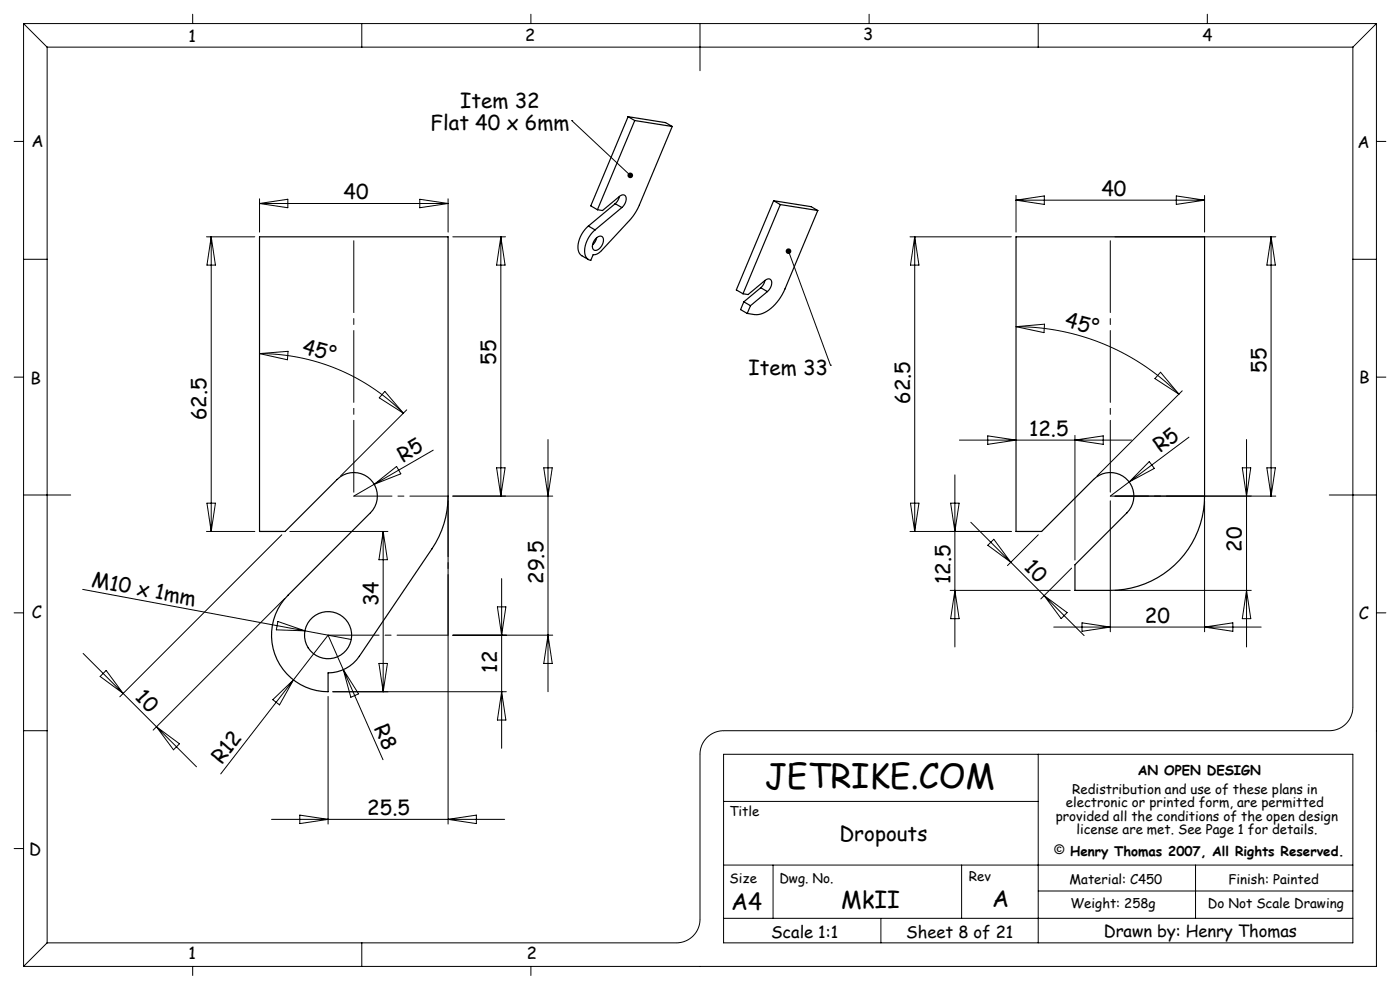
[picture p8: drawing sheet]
<svg xmlns="http://www.w3.org/2000/svg" width="297mm" height="210mm" viewBox="0 0 297 210" stroke-linecap="round" stroke-linejoin="round" font-family="sans-serif">
<g fill="none" stroke="#000" stroke-width=".21">
<path d="M5 5h287M5 5v200M5 5l5 5M10 10v190M10 10h277M40.9 3v2M76.7 5v5M112.6 3v2M148.5 5v10M184.4 3v2M220.3 5v5M256.1 3v2"/>
<path d="M287 10v140a5 5 0 0 1-5 5h-128.5a5 5 0 0 0-5 5v35a5 5 0 0 1-5 5h-133.5M292 5v200h-287M292 5l-5 5M3 30h2M121.3 25.6h.1M121.3 25.6l12.4 11.6M292 30h2M5 55h5M43.8 50.2h10.3M44.8 50.2l.9 6h-1.8zM44.8 50.2v62.5M55.1 42.2v7"/>
<path d="M55.1 43.2h40M55.1 43.2l6-.9v1.8zM89.1 42.3l6 .9-6 .9zM95.1 42.2v7M96.1 50.2h11.1M106.2 50.2l.9 6h-1.8zM106.2 50.2v55M167.3 53.3l8.9 24.2M193 50.2h21.5M194 50.2l.9 6h-1.8zM194 50.2v62.5M215.5 41.5v7.7"/>
<path d="M215.5 42.5h40M215.5 42.5l6-.9v1.8zM236.5 50.2h34.2M249.5 41.6l6 .9-6 .9zM255.5 41.5v7.7M269.7 50.2v55M269.7 50.2l.9 6h-1.8zM287 55h5M55.1 75a43.2 43.2 0 0 1 30.5 12.6M55.1 75l6-.5-.1 1.8zM176.2 77.5h.1M215.5 69.3a48.9 48.9 0 0 1 34.6 14.3"/>
<path d="M215.5 69.3l6.1-.5-.1 1.8zM246.2 79l3.9 4.6-5.1-3.3zM3 80h2M81.6 83l4 4.6-5.1-3.2zM86.3 86.9l-14.1 14.1M91.9 95.5l-16.8 9.7M105.3 99.2h1.8l-.9 6zM115.4 99.2h1.8l-.9 6zM116.3 93.2v53.5M203.5 93.4h36.5M209.5 92.5l6 .9-6 .9zM228 92.4v26.4"/>
<path d="M228 93.4l6-.9v1.8zM243.8 97.9l1.1 1.5-5.4 2.8zM250.8 82.9l-18.1 18.1M252.2 92.7l-12.7 9.5M263.5 99.2h1.8l-.9 6zM264.4 93.2v44M268.8 99.2h1.8l-.9 6zM292 80h2M5 105h10M43.8 112.7h10.3M43.9 106.7h1.8l-.9 6zM59.8 113.4l-34.4 34.4"/>
<path d="M61.5 112.7h20.8M79.4 102.7l4.7-3.8 .9 1.6zM81.3 112.7v34M81.3 112.7l.9 6h-1.8zM95.1 106.2v68.6M96.1 105.2h21.2M193 112.7h21.5M193.1 106.7h1.8l-.9 6zM201.7 106.7h1.8l-.9 6zM202.6 100.7v36.5M206 110.8l8.4 8.5M210.8 114.4l3.6 4.9-4.8-3.6z"/>
<path d="M214.4 119.3l15.6 15.5M220.3 113.4l-6.6 6.6M235.5 106.2v27.8M236.5 105.2h34.2M239.5 102.2l-4 3M255.5 106.2v27.8M282 105h10M3 130h2M17.5 125l57 10.7M17.6 138.6l15.6 15.6M59 131.8l5.7 2-6.1-.2zM60.4 127l-27.9 27.9"/>
<path d="M96.1 134.7h21.2M105.5 128.7h1.8l-.9 6zM106.4 122.7v36M116.3 134.7l.9 6h-1.8zM201.6 125.2h25.4M202.6 125.2l.9 6h-1.8zM221.5 126.3l4.9 3.6-1.3 1.3zM223.5 133h44M227.3 120.5l-6.5 6.5M229.5 132.1l6 .9-6 .9zM236.5 125.2h28.9M255.5 133l6-.9v1.8z"/>
<path d="M264.4 125.2l.9 6h-1.8zM292 130h2M5 155h5M22.5 142.2l3.6 4.9-4.9-3.6zM33.2 154.2l8.5 8.5M33.2 154.2l4.9 3.6-1.3 1.2zM57.9 148.4l4.4-4.2-3 5.3zM62.3 144.2l-15.5 20M62.3 144.2l7.3-9.5 11.6 26.5M69.6 147.7v27.1M70.6 146.7h36.8M72.8 142.1l3.3 5.1-1.7 .7z"/>
<path d="M80.4 140.7h1.8l-.9 6zM106.4 146.7l.9 6h-1.8zM57.6 173.8h49.5M63.6 172.9l6 .9-6 .9zM95.1 173.8l6-.9v1.8zM153.5 160h133.5v40h-133.5zM153.5 170h66.8M220.3 160v40M3 180h2M153.5 183.5h133.5M153.5 194.8h133.5M164 183.5v11.3"/>
<path d="M186.9 194.8v5.2M204 183.5v11.3M220.3 189h66.7M253.6 183.5v11.3M10 200l-5 5M40.9 205v1.9M76.7 200v5M112.6 205v1.9"/>
</g>
<path d="M75.1 105.2h20M235.5 105.2h20" fill="none" stroke="#000" stroke-width=".21" stroke-dasharray="15.2 1.3 1.3 1.3" stroke-dashoffset="7.1"/>
<path d="M69.6 134.7h25.5" fill="none" stroke="#000" stroke-width=".21" stroke-dasharray="15.2 1.3 1.3 1.3" stroke-dashoffset="4.4"/>
<path d="M95.1 134.7v-29.5" fill="none" stroke="#000" stroke-width=".21" stroke-dasharray="15.2 1.3 1.3 1.3" stroke-dashoffset="2.4"/>
<path d="M75.1 105.2v-55M235.5 105.2v-55" fill="none" stroke="#000" stroke-width=".21" stroke-dasharray="15.2 1.3 1.3 1.3" stroke-dashoffset="-.8"/>
<path d="M133.3 36.8a.6 .6 0 0 0 0 .8 .6 .6 0 0 0 .8 0l-.4-.4 .4 .4a.6 .6 0 0 0 0-.8 .6 .6 0 0 0-.8 0zM166.9 52.8a.6 .6 0 0 0 .1 1 .6 .6 0 0 0 .9-.5 .6 .6 0 0 0-.8-.6l.2 .6-.2-.6z" fill="#000"/>
<g fill="none" stroke="#000" stroke-width=".25">
<path d="M133.2 24.8l1.5 .8M133.2 24.8l-7.9 18.9 1.4 .8M133.2 24.8l8 1.2 1.4 .8M134.7 25.6l-8 18.9M134.7 25.6l7.9 1.2M142.6 26.8l-7 16.7a11.3 11.3 0 0 1-2.1 3.3l-5.9 6.4a2.17 2.17 0 0 1-1.8 .8l-.5 1.2a2.09 2.09 0 0 1-1.2-2.8 6.6 6.6 0 0 1 2.1-3.6M55.1 50.2h40v55a20 20 0 0 1-3.5 11.2l-15.4 22.8a8 8 0 0 1-6.6 3.5v4a12 12 0 0 1-11.1-7.4 12 12 0 0 1 2.6-13.1l17.5-17.4a5 5 0 0 0 0-7.1 5 5 0 0 0-7.1 0l-11 11h-5.4zM124.8 48a5.6 5.6 0 0 0-2 5.5l.6 .7 1.4 .9M124.8 48l1.4 .8M126.4 50.6a.86 .86 0 0 1 .8-.5 .86 .86 0 0 1 .8 .6 2.21 2.21 0 0 1-1.8 2.4 1.43 1.43 0 0 1 0-2.3zM126.6 50.4l-.3 .9-.6 .7M130.5 43.2l1.4 .8"/>
<path d="M130.5 43.2l-5.7 4.8M131.4 41.7l-.3 .8-.6 .7M131.4 41.7a.8 .8 0 0 1 1.1-.3 .8 .8 0 0 1 .3 1l-.3 .9-.6 .7M131.4 41.7l-3.6 3-1.1-.2M131.9 44l-5.7 4.8M162.3 59.5l-.3 .8-.6 .7M162.3 59.5a.8 .8 0 0 1 1-.3 .8 .8 0 0 1 .4 1l-.3 .9-.6 .8M162.3 59.5l-3.6 3-1.1-.2M164.1 42.6l-7.9 18.9 1.4 .8M164.1 42.6l1.4 .8M164.1 42.6l8 1.2 1.4 .9M165.5 43.4l-7.9 18.9"/>
<path d="M165.5 43.4l8 1.3M173.5 44.7l-7 16.6a8.6 8.6 0 0 1-5.7 5.4l-2.3-.2M215.5 50.2h40v55a20 20 0 0 1-20 20h-7.5v-5.4l11.1-11a5 5 0 0 0 0-7.1 5 5 0 0 0-7.1 0l-11 11h-5.5zM157.8 64l1.4 .8M157.8 64l-.7 1.7 1.4 .8M159.2 64.8l-.7 1.7M161.4 61l1.4 .9M161.4 61l-3.6 3M162.8 61.9l-3.6 2.9"/>
<circle cx="69.6" cy="134.7" r="5"/>
</g>
<text font-size="7.1" x="162.3" y="167.3">JETRIKE.COM</text>
<g font-size="4.9">
<text x="155.1" y="193">A4</text>
<text x="178.5" y="192.5">MkII</text>
<text x="210.5" y="192.3">A</text>
</g>
<g font-size="4.4">
<text x="97.6" y="22.8">Item 32</text>
<text x="91.4" y="27.6">Flat 40 x 6mm</text>
<text x="233.7" y="41.5">40</text>
<text x="72.9" y="42.2">40</text>
<text x="225.7" y="69.2" transform="rotate(16 225.7 69.2)">45°</text>
<text x="63.9" y="74.8" transform="rotate(16 63.9 74.8)">45°</text>
<text x="105.3" y="77.4" transform="rotate(-90 105.3 77.4)">55</text>
<text x="158.8" y="79.5">Item 33</text>
<text x="268.7" y="79" transform="rotate(-90 268.7 79)">55</text>
<text x="43.8" y="89.1" transform="rotate(-90 43.8 89.1)">62.5</text>
<text x="193.1" y="85.7" transform="rotate(-90 193.1 85.7)">62.5</text>
<text x="218.3" y="92.4">12.5</text>
<text x="85.5" y="98.2" transform="rotate(-30 85.5 98.2)">R5</text>
<text x="246.1" y="96.2" transform="rotate(-37 246.1 96.2)">R5</text>
<text x="263.5" y="117.1" transform="rotate(-90 263.5 117.1)">20</text>
<text x="19.3" y="124.4" transform="rotate(11 19.3 124.4)">M10 x 1mm</text>
<text x="115.3" y="123.8" transform="rotate(-90 115.3 123.8)">29.5</text>
<text x="201.6" y="123.8" transform="rotate(-90 201.6 123.8)">12.5</text>
<text x="217" y="120.5" transform="rotate(45 217 120.5)">10</text>
<text x="80.3" y="128.6" transform="rotate(-90 80.3 128.6)">34</text>
<text x="242.9" y="132.1">20</text>
<text x="105.5" y="142.7" transform="rotate(-90 105.5 142.7)">12</text>
<text x="28.5" y="148.1" transform="rotate(45 28.5 148.1)">10</text>
<text x="79.3" y="154.4" transform="rotate(66 79.3 154.4)">R8</text>
<text x="47" y="162.3" transform="rotate(-52 47 162.3)">R12</text>
<text x="77.9" y="172.8">25.5</text>
<text x="178.1" y="178.4">Dropouts</text>
</g>
<g font-size="3.5">
<text x="40" y="8.9">1</text>
<text x="111.4" y="8.6">2</text>
<text x="183.1" y="8.6">3</text>
<text x="255.1" y="8.7">4</text>
<text x="6.7" y="31.1">A</text>
<text x="288" y="31.4">A</text>
<text x="6.5" y="81.4">B</text>
<text x="288.3" y="81.2">B</text>
<text x="6.7" y="131.1">C</text>
<text x="288.3" y="131.3">C</text>
<text x="6.2" y="181.4">D</text>
<text x="40" y="203.5">1</text>
<text x="111.8" y="203.5">2</text>
<text x="163.6" y="199.1">Scale 1:1</text>
<text x="192.3" y="199">Sheet 8 of 21</text>
<text x="234.1" y="198.7">Drawn by: Henry Thomas</text>
</g>
<g font-size="2.8">
<text x="241.4" y="164.3">AN OPEN DESIGN</text>
<text x="154.7" y="173.2">Title</text>
<text x="226.1" y="171.2">electronic or printed form, are permitted</text>
<text x="227.5" y="168.4">Redistribution and use of these plans in</text>
<text x="224" y="174">provided all the conditions of the open design</text>
<text x="228.3" y="176.9">license are met. See Page 1 for details.</text>
<text x="223.7" y="181.1">© Henry Thomas 2007, All Rights Reserved.</text>
<text x="154.8" y="187.2">Size</text>
<text x="165.3" y="187.3">Dwg. No.</text>
<text x="205.5" y="186.8">Rev</text>
<text x="226.9" y="187.4">Material: C450</text>
<text x="260.6" y="187.4">Finish: Painted</text>
<text x="227.1" y="192.7">Weight: 258g</text>
<text x="256.3" y="192.6">Do Not Scale Drawing</text>
</g>
</svg>
